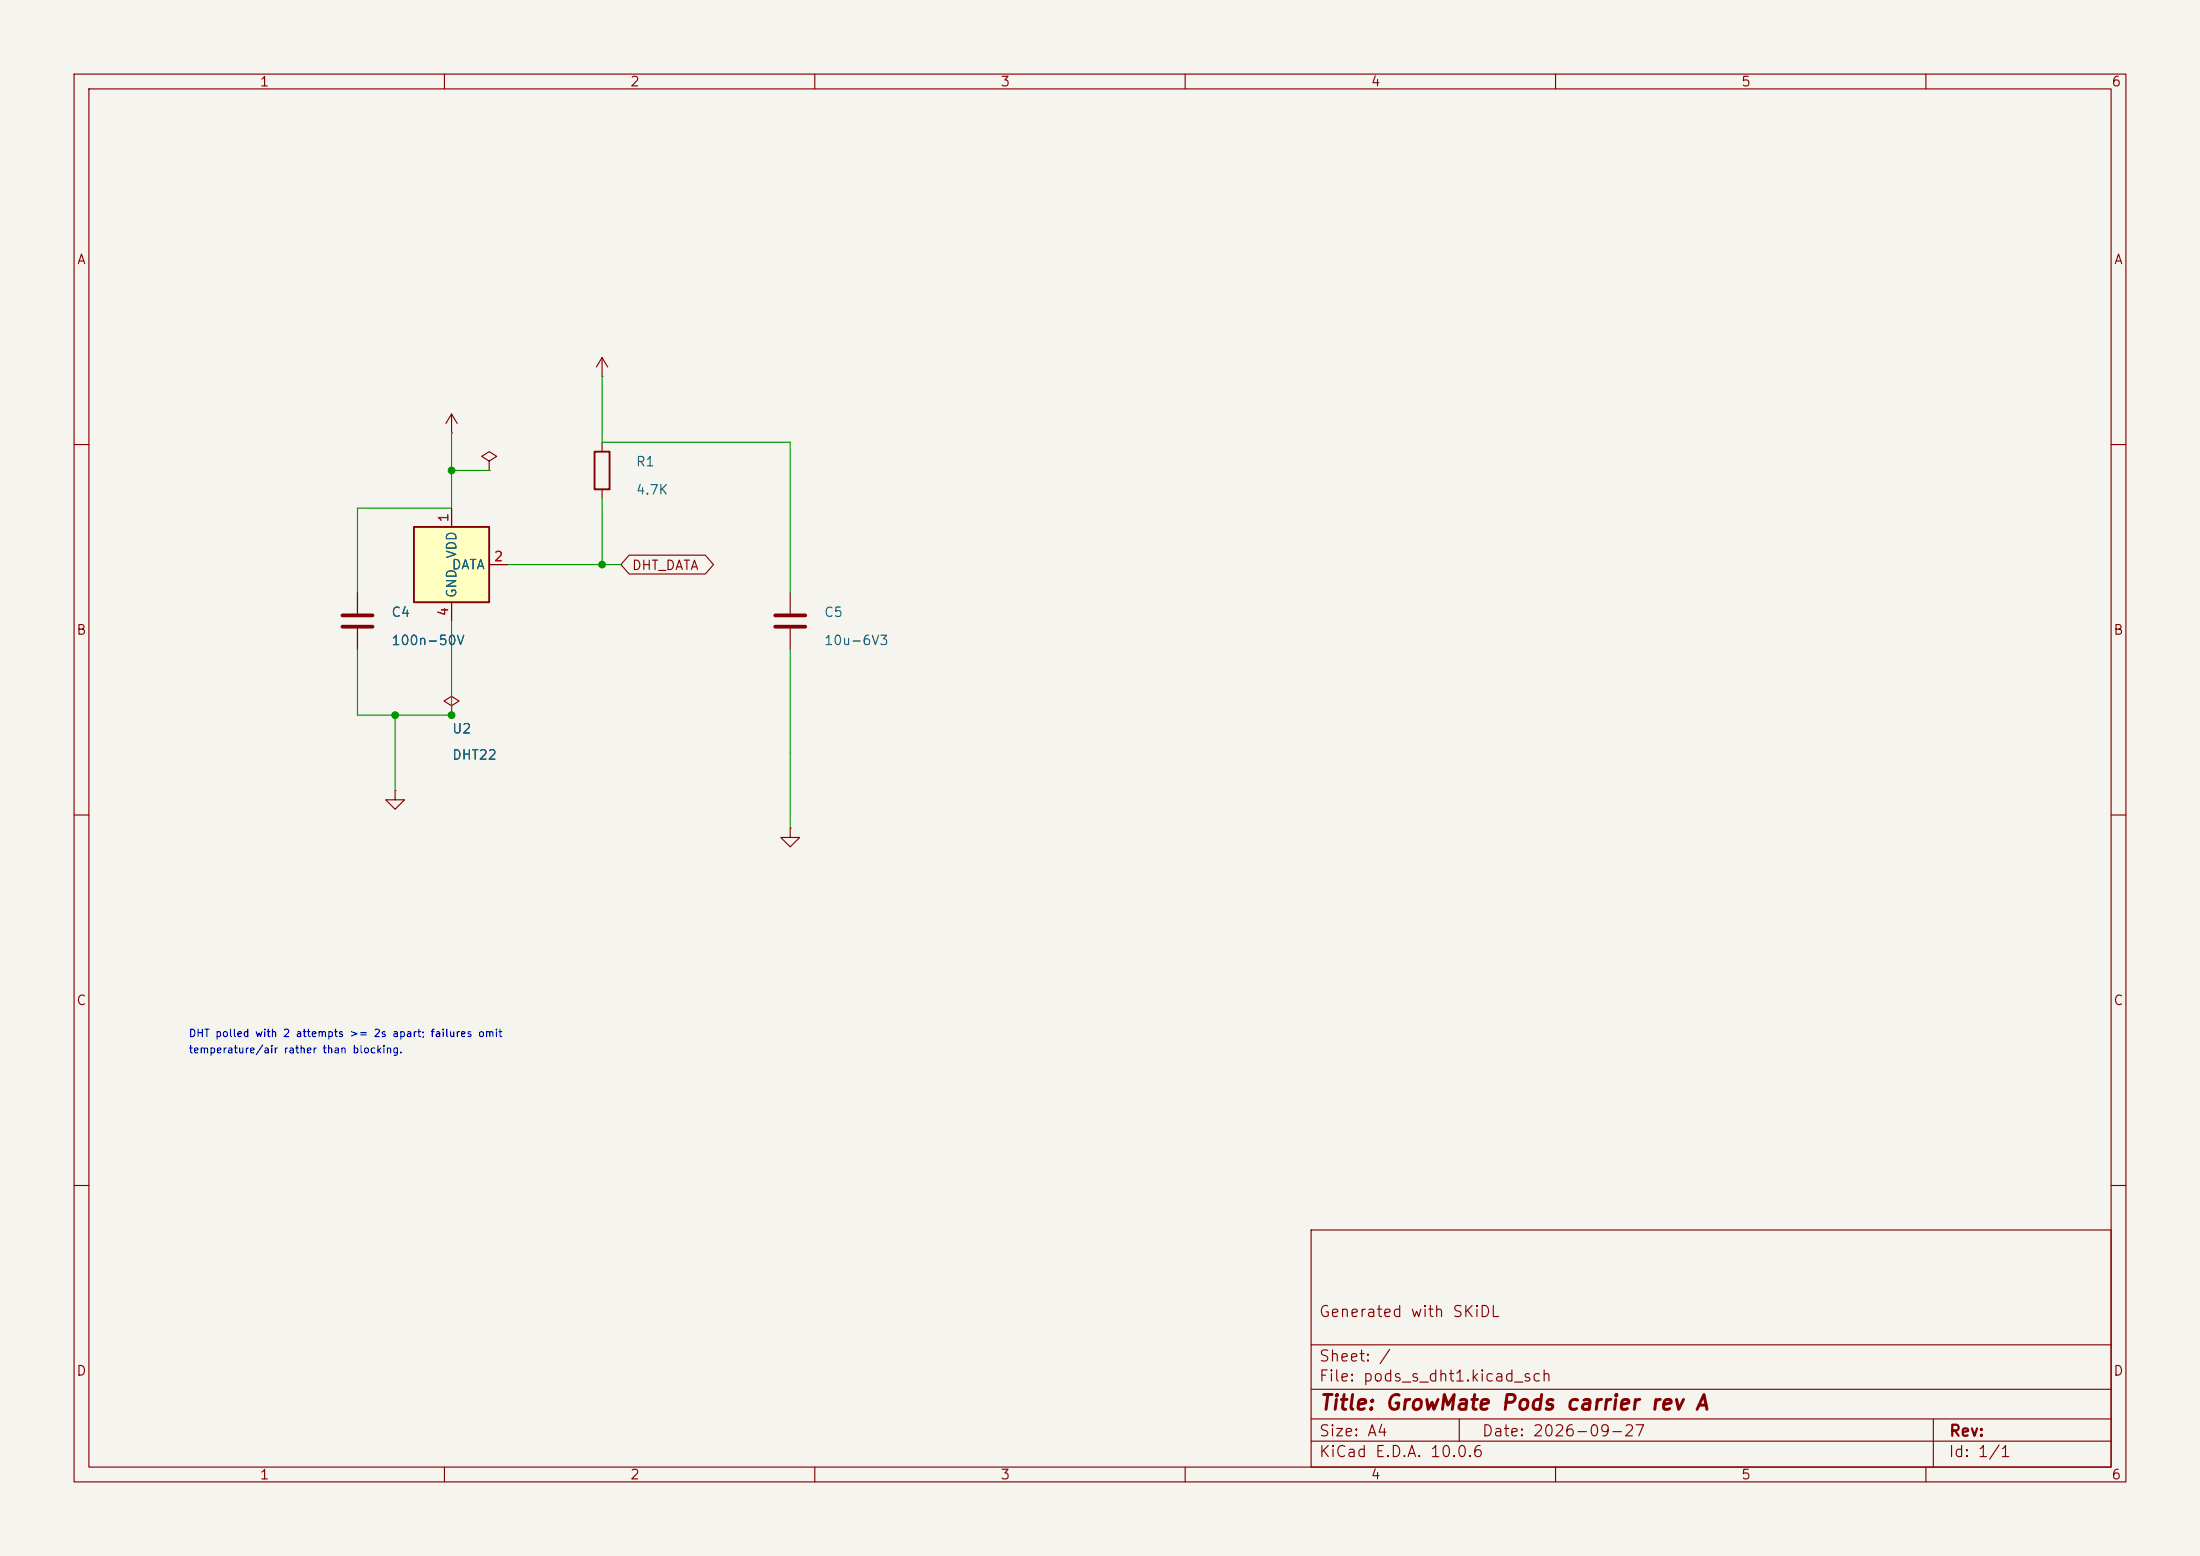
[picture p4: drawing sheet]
<svg xmlns="http://www.w3.org/2000/svg" width="297mm" height="210mm" viewBox="0 0 297 210" stroke-linecap="round" stroke-linejoin="round" font-family="sans-serif">
<path d="M0 0h297v210h-297z" fill="#f5f4ef" stroke="#f5f4ef" stroke-width=".14"/>
<g fill="none" stroke="#840000" stroke-width=".15">
<path d="M10 10h277v190h-277zM12 12h273v186h-273zM60 10v2M110 10v2M160 10v2M210 10v2M260 10v2M61 58.4h.1M61 55.9l-.8 1.3M61 55.9l.7 1.3M61 55.9v2.5M81.3 50.8h.1"/>
<path d="M81.3 48.3v2.5M81.3 59.7v1.3M81.3 48.3l-.8 1.2M81.3 48.3l.7 1.2M10 60h2M66 62.2l1.1-.6-1.1-.6-1 .6 1 .6v1.3M66 63.5h.1M81.3 66v1.3M285 60h2M48.3 80v2.8M48.3 84.8v2.8M10 110h2"/>
<path d="M285 110h2M10 160h2M177 166h108v32h-108zM285 160h2M60 198v2M110 198v2M160 198v2M177 194.5h108M177 191.5h108M177 187.5h108M177 181.5h108M197 191.5v3"/>
<path d="M210 198v2M260 198v2M261 191.5v6.5"/>
</g>
<path d="M80.3 61h2v5h-2z" fill="none" stroke="#840000" stroke-width=".25"/>
<path d="M46.2 83.1h4.1M46.2 84.6h4.1" fill="none" stroke="#840000" stroke-width=".51"/>
<path d="M55.9 71.1h10.1v10.2h-10.1z" fill="#ffffc2"/>
<path d="M55.9 71.1h10.1v10.2h-10.1z" fill="none" stroke="#840000" stroke-width=".25"/>
<g fill="none" stroke="#840000" stroke-width=".15">
<path d="M61 68.6v2.5M66 76.2h2.6M84.9 74.9h10.3l1.1 1.3-1.1 1.3h-10.3l-1.1-1.3zM48.3 80v2.8M48.3 84.8v2.8M61 95.3l1-.7-1-.6-1.1 .6 1.1 .7v1.2M61 96.5h.1M61 81.3v2.5M106.7 80v2.8M106.7 84.8v2.8M53.3 106.7v1.3h1.3l-1.3 1.2-1.2-1.2h1.2M53.3 106.7h.1"/>
<path d="M106.7 111.8v1.2h1.2l-1.2 1.3-1.3-1.3h1.3M106.7 111.8h.1"/>
</g>
<path d="M104.6 83.1h4.1M104.6 84.6h4.1" fill="none" stroke="#840000" stroke-width=".51"/>
<path d="M61 58.4v10.2h-12.7v11.4M81.3 50.8v8.9h25.4v20.3M61 63.5h5M68.6 76.2h15.2M81.3 67.3v8.9M53.3 96.5v10.2M61 83.8v12.7h-12.7v-8.9M106.7 87.6v24.2" fill="none" stroke="#009600" stroke-width=".15"/>
<g fill="#009600" stroke="#009600" stroke-width=".14">
<circle cx="61" cy="96.5" r=".46"/>
<circle cx="53.3" cy="96.5" r=".46"/>
<circle cx="81.3" cy="76.2" r=".46"/>
<circle cx="61" cy="63.5" r=".46"/>
</g>
<text font-size="2" fill="#840000" x="178" y="190.8">Title: GrowMate Pods carrier rev A</text>
<g font-size="1.5" fill="#840000">
<text x="178" y="178.1">Generated with SKiDL</text>
<text x="178" y="184.1">Sheet: /</text>
<text x="178" y="186.8">File: pods_s_dht1.kicad_sch</text>
<text x="178" y="197">KiCad E.D.A. 10.0.6</text>
<text x="178" y="194.2">Size: A4</text>
<text x="200" y="194.2">Date: 2026-09-27</text>
<text x="263" y="197">Id: 1/1</text>
<text x="263" y="194.2">Rev:</text>
</g>
<g font-size="1.3" fill="#840000">
<text x="35" y="12">1</text>
<text x="85" y="12">2</text>
<text x="135" y="12">3</text>
<text x="185" y="12">4</text>
<text x="235" y="12">5</text>
<text x="285" y="12">6</text>
<text x="10.3" y="36">A</text>
<text x="285.3" y="36">A</text>
<text x="85.2" y="77.3">DHT_DATA</text>
<text x="10.2" y="86">B</text>
<text x="285.2" y="86">B</text>
<text x="10.2" y="136">C</text>
<text x="285.2" y="136">C</text>
<text x="10.2" y="186">D</text>
<text x="285.2" y="186">D</text>
<text x="35" y="200">1</text>
<text x="85" y="200">2</text>
<text x="135" y="200">3</text>
<text x="185" y="200">4</text>
<text x="235" y="200">5</text>
<text x="285" y="200">6</text>
</g>
<g font-size="1.3" fill="#006464">
<text x="85.8" y="63.3">R1</text>
<text x="85.8" y="67.1">4.7K</text>
<text x="60.9" y="77.2">DATA</text>
<text x="61.9" y="75.5" transform="rotate(-90 61.9 75.5)">VDD</text>
<text x="52.7" y="83.6">C4</text>
<text x="61.9" y="80.8" transform="rotate(-90 61.9 80.8)">GND</text>
<text x="111.2" y="83.6">C5</text>
<text x="52.7" y="87.4">100n-50V</text>
<text x="111.2" y="87.4">10u-6V3</text>
<text x="60.9" y="99.3">U2</text>
<text x="60.9" y="102.8">DHT22</text>
</g>
<g font-size="1.3" fill="#a90000">
<text x="60.8" y="70.6" transform="rotate(-90 60.8 70.6)">1</text>
<text x="66.6" y="76.1">2</text>
<text x="60.8" y="83.3" transform="rotate(-90 60.8 83.3)">4</text>
</g>
<g font-size="1" fill="#0000c2">
<text x="25.4" y="140.2">DHT polled with 2 attempts &gt;= 2s apart; failures omit</text>
<text x="25.4" y="142.4">temperature/air rather than blocking.</text>
</g>
</svg>
